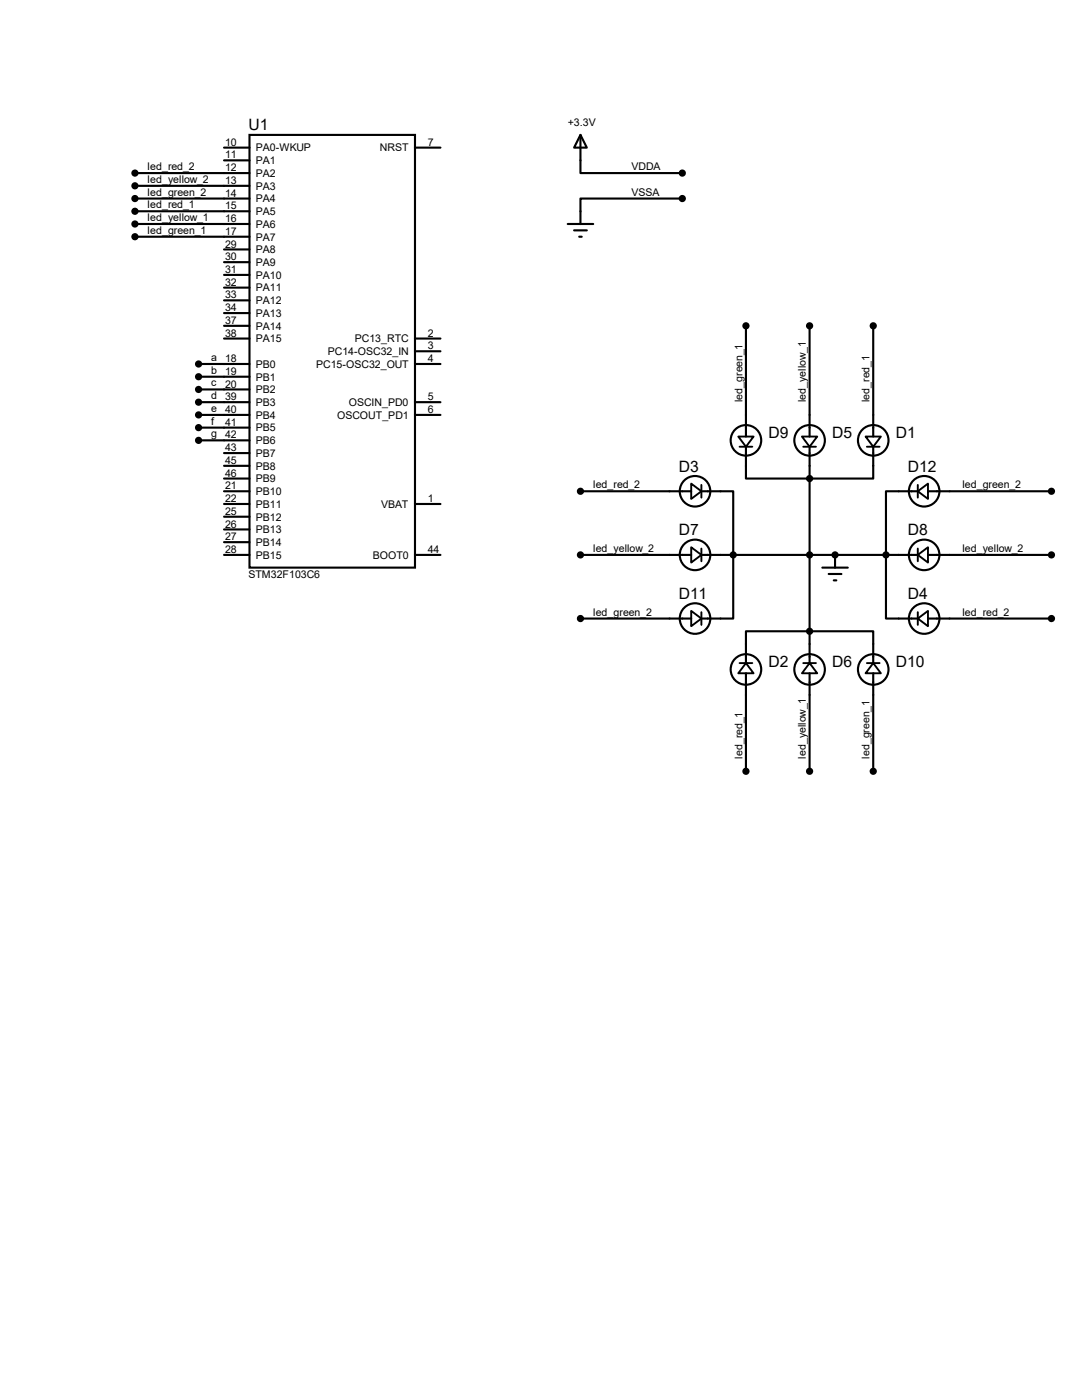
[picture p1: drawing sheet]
<svg xmlns="http://www.w3.org/2000/svg" width="216mm" height="279mm" viewBox="0 0 216 279" stroke-linecap="round" stroke-linejoin="round" font-family="sans-serif">
<g fill="none" stroke="#000" stroke-width=".42">
<path d="M26.9 39.6h22.9M26.9 37.1h22.9M26.9 34.5h22.9M44.7 29.5h5.1M44.7 32h5.1M49.8 26.9h33v86.4h-33zM82.8 29.5h5.1M115.8 26.9l1.3 2.6h-2.5zM115.8 26.9v7.6h20.3M136.1 39.6h-20.3v5.1M26.9 42.2h22.9M26.9 44.7h22.9"/>
<path d="M26.9 47.2h22.9M44.7 49.8h5.1M44.7 52.3h5.1M44.7 54.9h5.1M44.7 57.4h5.1M44.7 59.9h5.1M113.3 44.7h5.1M114.6 46h2.5M115.6 47.2h.5M39.6 72.6h10.2M39.6 75.2h10.2M39.6 77.7h10.2"/>
<path d="M44.7 62.5h5.1M44.7 65h5.1M44.7 67.6h5.1M82.8 72.6h5.1M82.8 67.6h5.1M82.8 70.1h5.1M148.8 65v22.1M161.5 65v22.1M174.2 65v22.1M39.6 80.3h10.2M39.6 82.8h10.2M39.6 85.3h10.2"/>
<path d="M39.6 87.9h10.2M44.7 98h5.1M44.7 93h5.1M44.7 95.5h5.1M44.7 90.4h5.1M82.8 80.3h5.1M82.8 82.8h5.1M115.8 98h22.1M140 98h6.3v25.4h-6.3M148.8 89.2v6.3h25.4v-6.3M161.5 89.2v43.1M183.1 98h-6.3v25.4h6.3"/>
<path d="M185.2 98h24.6M44.7 110.7h5.1M44.7 100.6h5.1M44.7 103.1h5.1M44.7 105.7h5.1M44.7 108.2h5.1M82.8 110.7h5.1M82.8 100.6h5.1M115.8 110.7h22.1M140 110.7h43.1M164.1 113.3h5.1M165.4 114.6h2.5"/>
<path d="M166.4 115.8h.5M166.6 110.7v2.6M185.2 110.7h24.6M115.8 123.4h22.1M148.8 132.3v-6.3h25.4v6.3M148.8 134.4v19.5M161.5 134.4v19.5M174.2 134.4v19.5M185.2 123.4h24.6"/>
<circle cx="138.7" cy="98" r="3"/>
<circle cx="148.8" cy="87.9" r="3"/>
<circle cx="161.5" cy="87.9" r="3"/>
<circle cx="174.2" cy="87.9" r="3"/>
<circle cx="184.4" cy="98" r="3"/>
<circle cx="138.7" cy="110.7" r="3"/>
<circle cx="184.4" cy="110.7" r="3"/>
<circle cx="138.7" cy="123.4" r="3"/>
<circle cx="148.8" cy="133.6" r="3"/>
<circle cx="161.5" cy="133.6" r="3"/>
<circle cx="174.2" cy="133.6" r="3"/>
<circle cx="184.4" cy="123.4" r="3"/>
</g>
<circle cx="166.6" cy="110.7" r=".21" fill="#000"/>
<g fill="#000" stroke="#000" stroke-width=".42">
<circle cx="26.9" cy="39.6" r=".51"/>
<circle cx="26.9" cy="34.5" r=".51"/>
<circle cx="26.9" cy="37.1" r=".51"/>
<circle cx="136.1" cy="39.6" r=".51"/>
<circle cx="136.1" cy="34.5" r=".51"/>
<circle cx="26.9" cy="42.2" r=".51"/>
<circle cx="26.9" cy="47.2" r=".51"/>
<circle cx="26.9" cy="44.7" r=".51"/>
<circle cx="39.6" cy="77.7" r=".51"/>
<circle cx="39.6" cy="72.6" r=".51"/>
<circle cx="39.6" cy="75.2" r=".51"/>
<circle cx="148.8" cy="65" r=".51"/>
<circle cx="161.5" cy="65" r=".51"/>
<circle cx="174.2" cy="65" r=".51"/>
<circle cx="39.6" cy="85.3" r=".51"/>
<circle cx="39.6" cy="87.9" r=".51"/>
<circle cx="39.6" cy="80.3" r=".51"/>
<circle cx="39.6" cy="82.8" r=".51"/>
<circle cx="115.8" cy="98" r=".51"/>
<circle cx="161.5" cy="95.5" r=".51"/>
<circle cx="209.8" cy="98" r=".51"/>
<circle cx="115.8" cy="110.7" r=".51"/>
<circle cx="146.3" cy="110.7" r=".51"/>
<circle cx="161.5" cy="110.7" r=".51"/>
<circle cx="166.6" cy="110.7" r=".51"/>
<circle cx="176.8" cy="110.7" r=".51"/>
<circle cx="209.8" cy="110.7" r=".51"/>
<circle cx="115.8" cy="123.4" r=".51"/>
<circle cx="161.5" cy="126" r=".51"/>
<circle cx="209.8" cy="123.4" r=".51"/>
<circle cx="148.8" cy="153.9" r=".51"/>
<circle cx="161.5" cy="153.9" r=".51"/>
<circle cx="174.2" cy="153.9" r=".51"/>
</g>
<g fill="none" stroke="#000" stroke-width=".38">
<path d="M137.9 96.5l2.1 1.5-2.1 1.6zM140 96.8v2.5M147.3 87.1h3.1l-1.6 2.1zM147.6 89.2h2.5M160 87.1h3.1l-1.6 2.1zM160.3 89.2h2.5M172.7 87.1h3.1l-1.6 2.1zM173 89.2h2.5M183.1 98l2.1-1.5v3.1zM183.1 96.8v2.5M137.9 109.2l2.1 1.5-2.1 1.6zM140 109.5v2.5"/>
<path d="M183.1 110.7l2.1-1.5v3.1zM183.1 109.5v2.5M137.9 121.9l2.1 1.5-2.1 1.6zM140 122.2v2.5M147.6 132.3h2.5M148.8 132.3l1.6 2.1h-3.1zM160.3 132.3h2.5M161.5 132.3l1.6 2.1h-3.1zM173 132.3h2.5M174.2 132.3l1.6 2.1h-3.1zM183.1 123.4l2.1-1.5v3.1zM183.1 122.2v2.5"/>
</g>
<g font-size="3.1">
<text x="49.6" y="26">U1</text>
<text x="153.4" y="87.5">D9</text>
<text x="166.1" y="87.5">D5</text>
<text x="178.8" y="87.5">D1</text>
<text x="135.4" y="94.1">D3</text>
<text x="181.1" y="94.1">D12</text>
<text x="135.4" y="106.8">D7</text>
<text x="181.1" y="106.8">D8</text>
<text x="135.4" y="119.5">D11</text>
<text x="181.1" y="119.5">D4</text>
<text x="153.4" y="133.2">D2</text>
<text x="166.1" y="133.2">D6</text>
<text x="178.8" y="133.2">D10</text>
</g>
<g font-size="2.1">
<text x="44.9" y="29.1">10</text>
<text x="85.3" y="29.1">7</text>
<text x="113.3" y="25.1">+3.3V</text>
<text x="29.5" y="34">led_red_2</text>
<text x="44.9" y="34.2">12</text>
<text x="44.9" y="31.6">11</text>
<text x="51.1" y="30.2">PA0-WKUP</text>
<text x="51.1" y="35.3">PA2</text>
<text x="51.1" y="32.8">PA1</text>
<text x="75.8" y="30.2">NRST</text>
<text x="126" y="34">VDDA</text>
<text x="29.5" y="41.6">led_red_1</text>
<text x="29.5" y="39">led_green_2</text>
<text x="29.5" y="36.5">led_yellow_2</text>
<text x="44.9" y="36.7">13</text>
<text x="44.9" y="39.2">14</text>
<text x="44.9" y="41.8">15</text>
<text x="51.1" y="37.8">PA3</text>
<text x="51.1" y="40.4">PA4</text>
<text x="126" y="39">VSSA</text>
<text x="29.5" y="44.1">led_yellow_1</text>
<text x="29.5" y="46.7">led_green_1</text>
<text x="44.9" y="44.3">16</text>
<text x="44.9" y="46.9">17</text>
<text x="51.1" y="42.9">PA5</text>
<text x="51.1" y="45.5">PA6</text>
<text x="44.9" y="49.4">29</text>
<text x="44.9" y="51.9">30</text>
<text x="51.1" y="48">PA7</text>
<text x="51.1" y="50.5">PA8</text>
<text x="51.1" y="53.1">PA9</text>
<text x="44.9" y="54.5">31</text>
<text x="44.9" y="57">32</text>
<text x="44.9" y="59.6">33</text>
<text x="51.1" y="55.6">PA10</text>
<text x="51.1" y="58.2">PA11</text>
<text x="44.9" y="62.1">34</text>
<text x="44.9" y="64.6">37</text>
<text x="51.1" y="60.7">PA12</text>
<text x="51.1" y="63.2">PA13</text>
<text x="51.1" y="65.8">PA14</text>
<text x="44.9" y="67.2">38</text>
<text x="51.1" y="68.3">PA15</text>
<text x="65.4" y="70.9">PC14-OSC32_IN</text>
<text x="70.8" y="68.3">PC13_RTC</text>
<text x="85.3" y="67.2">2</text>
<text x="85.3" y="69.7">3</text>
<text x="42.2" y="72.1">a</text>
<text x="42.2" y="74.6">b</text>
<text x="42.2" y="77.1">c</text>
<text x="44.9" y="72.3">18</text>
<text x="44.9" y="74.8">19</text>
<text x="44.9" y="77.3">20</text>
<text x="51.1" y="73.4">PB0</text>
<text x="51.1" y="75.9">PB1</text>
<text x="63.1" y="73.4">PC15-OSC32_OUT</text>
<text x="85.3" y="72.3">4</text>
<text x="42.2" y="79.7">d</text>
<text x="42.2" y="82.2">e</text>
<text x="44.9" y="79.9">39</text>
<text x="44.9" y="82.4">40</text>
<text x="51.1" y="78.5">PB2</text>
<text x="51.1" y="81">PB3</text>
<text x="51.1" y="83.6">PB4</text>
<text x="67.3" y="83.6">OSCOUT_PD1</text>
<text x="69.6" y="81">OSCIN_PD0</text>
<text x="85.3" y="79.9">5</text>
<text x="85.3" y="82.4">6</text>
<text x="148.1" y="80.3" transform="rotate(-90 148.1 80.3)">led_green_1</text>
<text x="160.8" y="80.3" transform="rotate(-90 160.8 80.3)">led_yellow_1</text>
<text x="173.5" y="80.3" transform="rotate(-90 173.5 80.3)">led_red_1</text>
<text x="42.2" y="84.8">f</text>
<text x="42.2" y="87.3">g</text>
<text x="44.9" y="85">41</text>
<text x="44.9" y="87.5">42</text>
<text x="51.1" y="86.1">PB5</text>
<text x="51.1" y="88.6">PB6</text>
<text x="44.9" y="92.6">45</text>
<text x="44.9" y="95.1">46</text>
<text x="44.9" y="90">43</text>
<text x="51.1" y="93.7">PB8</text>
<text x="51.1" y="91.2">PB7</text>
<text x="44.9" y="97.7">21</text>
<text x="44.9" y="100.2">22</text>
<text x="51.1" y="96.3">PB9</text>
<text x="51.1" y="98.8">PB10</text>
<text x="51.1" y="101.3">PB11</text>
<text x="76" y="101.3">VBAT</text>
<text x="85.3" y="100.2">1</text>
<text x="118.4" y="97.5">led_red_2</text>
<text x="192" y="97.5">led_green_2</text>
<text x="44.9" y="102.7">25</text>
<text x="44.9" y="105.3">26</text>
<text x="44.9" y="107.8">27</text>
<text x="51.1" y="103.9">PB12</text>
<text x="51.1" y="106.4">PB13</text>
<text x="44.9" y="110.4">28</text>
<text x="51.1" y="109">PB14</text>
<text x="51.1" y="111.5">PB15</text>
<text x="74.4" y="111.5">BOOT0</text>
<text x="85.3" y="110.4">44</text>
<text x="118.4" y="110.2">led_yellow_2</text>
<text x="192" y="110.2">led_yellow_2</text>
<text x="49.6" y="115.4">STM32F103C6</text>
<text x="118.4" y="122.9">led_green_2</text>
<text x="192" y="122.9">led_red_2</text>
<text x="148.1" y="151.4" transform="rotate(-90 148.1 151.4)">led_red_1</text>
<text x="160.8" y="151.4" transform="rotate(-90 160.8 151.4)">led_yellow_1</text>
<text x="173.5" y="151.4" transform="rotate(-90 173.5 151.4)">led_green_1</text>
</g>
</svg>
